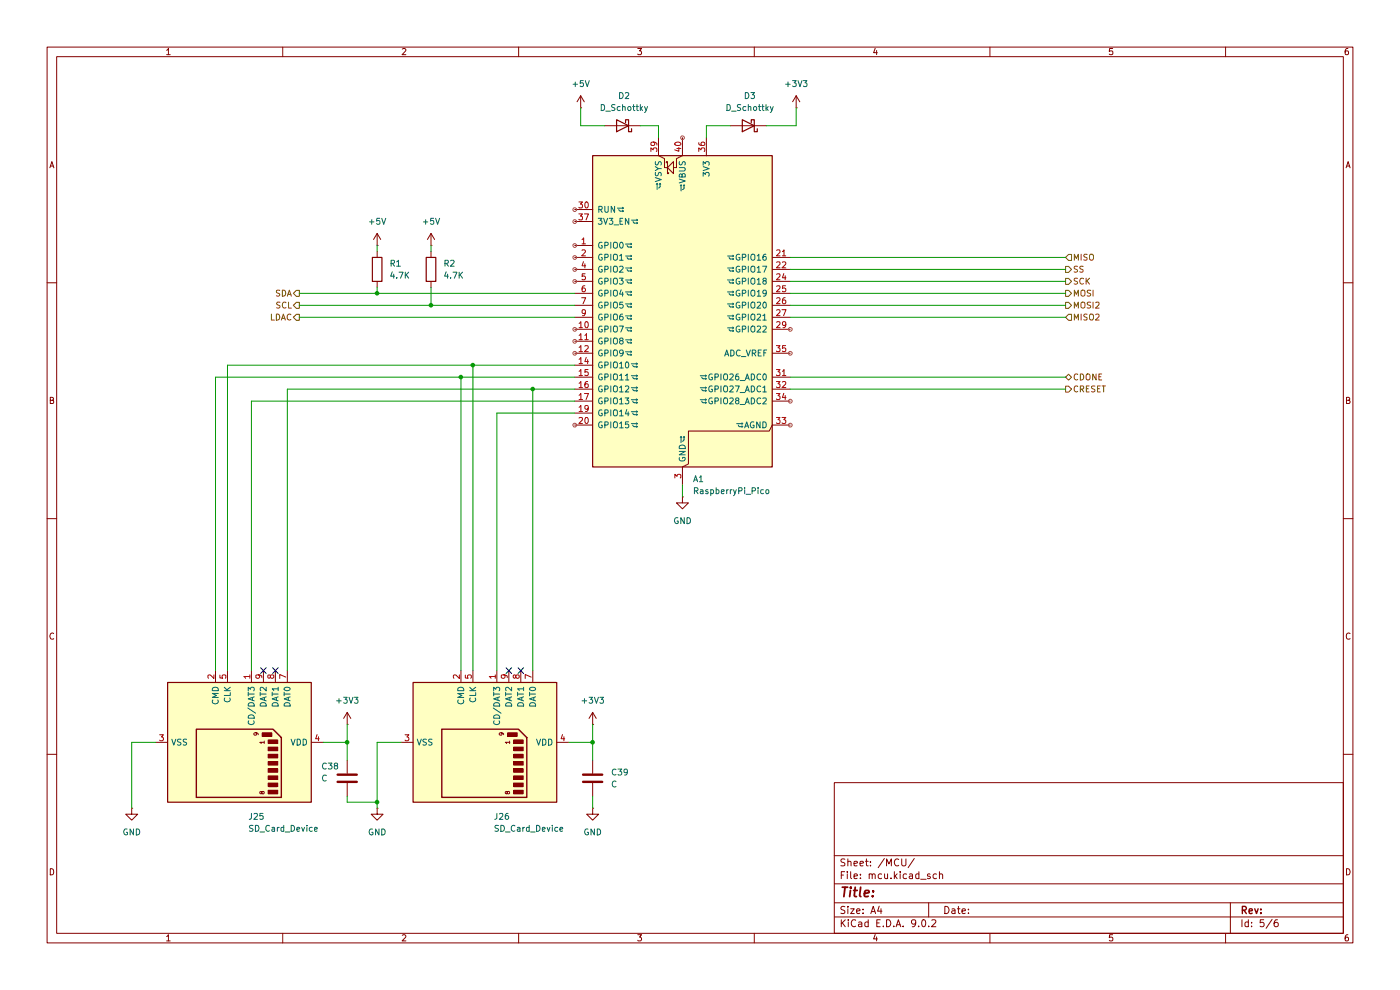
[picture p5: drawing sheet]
(kicad_sch
 (version 20250114)
 (generator "eeschema")
 (generator_version "9.0")
 (paper "A4")
 (lib_symbols
  (symbol "Connector:SD_Card_Device" (exclude_from_sim no) (in_bom yes) (on_board yes)
   (property "Reference" "J" (at -11.938 17.018 0) (effects (font (size 1.27 1.27))))
   (property "Value" "SD_Card_Device" (at 9.144 -17.272 0) (effects (font (size 1.27 1.27))))
   (property "Footprint" "" (at 0 0 0) (effects (font (size 1.27 1.27)) (hide yes)))
   (property "Datasheet" "http://www.convict.lu/pdf/ProdManualSDCardv1.9.pdf" (at 0 0 0) (effects (font (size 1.27 1.27)) (hide yes)))
   (property "Description" "SD card device/card" (at 0 0 0) (effects (font (size 1.27 1.27)) (hide yes)))
   (symbol "SD_Card_Device_0_1"
    (rectangle (start -2.032 6.858) (end -1.27 4.826) (stroke (width 0) (type default)) (fill (type outline)))
    (rectangle (start -0.508 8.128) (end 0.254 6.096) (stroke (width 0) (type default)) (fill (type outline)))
    (rectangle (start 1.016 8.128) (end 1.778 6.096) (stroke (width 0) (type default)) (fill (type outline)))
    (rectangle (start 2.54 8.128) (end 3.302 6.096) (stroke (width 0) (type default)) (fill (type outline)))
    (rectangle (start 4.064 8.128) (end 4.826 6.096) (stroke (width 0) (type default)) (fill (type outline)))
    (rectangle (start 5.588 8.128) (end 6.35 6.096) (stroke (width 0) (type default)) (fill (type outline)))
    (rectangle (start 7.112 8.128) (end 7.874 6.096) (stroke (width 0) (type default)) (fill (type outline)))
    (rectangle (start 8.636 8.128) (end 9.398 6.096) (stroke (width 0) (type default)) (fill (type outline)))
    (rectangle (start 10.16 8.128) (end 10.922 6.096) (stroke (width 0) (type default)) (fill (type outline))))
   (symbol "SD_Card_Device_1_1"
    (rectangle (start -12.7 15.24) (end 12.7 -15.24) (stroke (width 0.254) (type default)) (fill (type background)))
    (polyline (pts (xy -1.016 8.89) (xy 11.684 8.89) (xy 11.684 -9.144) (xy -2.794 -9.144) (xy -2.794 7.112) (xy -1.016 8.89)) (stroke (width 0.3) (type default)) (fill (type none)))
    (text "9" (at -1.778 3.556 0) (effects (font (size 0.9 0.9))))
    (text "1" (at 0 4.826 0) (effects (font (size 0.9 0.9))))
    (text "8" (at 10.668 4.826 0) (effects (font (size 0.9 0.9))))
    (pin bidirectional line (at -15.24 10.16 0) (length 2.54) (name "DAT0" (effects (font (size 1.27 1.27)))) (number "7" (effects (font (size 1.27 1.27)))))
    (pin bidirectional line (at -15.24 7.62 0) (length 2.54) (name "DAT1" (effects (font (size 1.27 1.27)))) (number "8" (effects (font (size 1.27 1.27)))))
    (pin bidirectional line (at -15.24 5.08 0) (length 2.54) (name "DAT2" (effects (font (size 1.27 1.27)))) (number "9" (effects (font (size 1.27 1.27)))))
    (pin bidirectional line (at -15.24 2.54 0) (length 2.54) (name "CD/DAT3" (effects (font (size 1.27 1.27)))) (number "1" (effects (font (size 1.27 1.27)))))
    (pin input line (at -15.24 -2.54 0) (length 2.54) (name "CLK" (effects (font (size 1.27 1.27)))) (number "5" (effects (font (size 1.27 1.27)))))
    (pin bidirectional line (at -15.24 -5.08 0) (length 2.54) (name "CMD" (effects (font (size 1.27 1.27)))) (number "2" (effects (font (size 1.27 1.27)))))
    (pin power_in line (at 0 17.78 270) (length 2.54) (name "VDD" (effects (font (size 1.27 1.27)))) (number "4" (effects (font (size 1.27 1.27)))))
    (pin power_in line (at 0 -17.78 90) (length 2.54) (name "VSS" (effects (font (size 1.27 1.27)))) (number "3" (effects (font (size 1.27 1.27)))))
    (pin passive line (at 0 -17.78 90) (length 2.54) (hide yes) (name "VSS" (effects (font (size 1.27 1.27)))) (number "6" (effects (font (size 1.27 1.27))))))
   (embedded_fonts no))
  (symbol "Device:C"
   (pin_numbers (hide yes))
   (pin_names
    (offset 0.254)) (exclude_from_sim no) (in_bom yes) (on_board yes)
   (property "Reference" "C" (at 0.635 2.54 0) (effects (font (size 1.27 1.27)) (justify left)))
   (property "Value" "C" (at 0.635 -2.54 0) (effects (font (size 1.27 1.27)) (justify left)))
   (property "Footprint" "" (at 0.9652 -3.81 0) (effects (font (size 1.27 1.27)) (hide yes)))
   (property "Datasheet" "~" (at 0 0 0) (effects (font (size 1.27 1.27)) (hide yes)))
   (property "Description" "Unpolarized capacitor" (at 0 0 0) (effects (font (size 1.27 1.27)) (hide yes)))
   (symbol "C_0_1"
    (polyline (pts (xy -2.032 0.762) (xy 2.032 0.762)) (stroke (width 0.508) (type default)) (fill (type none)))
    (polyline (pts (xy -2.032 -0.762) (xy 2.032 -0.762)) (stroke (width 0.508) (type default)) (fill (type none))))
   (symbol "C_1_1"
    (pin passive line (at 0 3.81 270) (length 2.794) (name "~" (effects (font (size 1.27 1.27)))) (number "1" (effects (font (size 1.27 1.27)))))
    (pin passive line (at 0 -3.81 90) (length 2.794) (name "~" (effects (font (size 1.27 1.27)))) (number "2" (effects (font (size 1.27 1.27))))))
   (embedded_fonts no))
  (symbol "Device:D_Schottky"
   (pin_numbers (hide yes))
   (pin_names
    (offset 1.016) (hide yes)) (exclude_from_sim no) (in_bom yes) (on_board yes)
   (property "Reference" "D" (at 0 2.54 0) (effects (font (size 1.27 1.27))))
   (property "Value" "D_Schottky" (at 0 -2.54 0) (effects (font (size 1.27 1.27))))
   (property "Footprint" "" (at 0 0 0) (effects (font (size 1.27 1.27)) (hide yes)))
   (property "Datasheet" "~" (at 0 0 0) (effects (font (size 1.27 1.27)) (hide yes)))
   (property "Description" "Schottky diode" (at 0 0 0) (effects (font (size 1.27 1.27)) (hide yes)))
   (symbol "D_Schottky_0_1"
    (polyline (pts (xy -1.905 0.635) (xy -1.905 1.27) (xy -1.27 1.27) (xy -1.27 -1.27) (xy -0.635 -1.27) (xy -0.635 -0.635)) (stroke (width 0.254) (type default)) (fill (type none)))
    (polyline (pts (xy 1.27 1.27) (xy 1.27 -1.27) (xy -1.27 0) (xy 1.27 1.27)) (stroke (width 0.254) (type default)) (fill (type none)))
    (polyline (pts (xy 1.27 0) (xy -1.27 0)) (stroke (width 0) (type default)) (fill (type none))))
   (symbol "D_Schottky_1_1"
    (pin passive line (at -3.81 0 0) (length 2.54) (name "K" (effects (font (size 1.27 1.27)))) (number "1" (effects (font (size 1.27 1.27)))))
    (pin passive line (at 3.81 0 180) (length 2.54) (name "A" (effects (font (size 1.27 1.27)))) (number "2" (effects (font (size 1.27 1.27))))))
   (embedded_fonts no))
  (symbol "Device:R"
   (pin_numbers (hide yes))
   (pin_names
    (offset 0)) (exclude_from_sim no) (in_bom yes) (on_board yes)
   (property "Reference" "R" (at 2.032 0 90) (effects (font (size 1.27 1.27))))
   (property "Value" "R" (at 0 0 90) (effects (font (size 1.27 1.27))))
   (property "Footprint" "" (at -1.778 0 90) (effects (font (size 1.27 1.27)) (hide yes)))
   (property "Datasheet" "~" (at 0 0 0) (effects (font (size 1.27 1.27)) (hide yes)))
   (property "Description" "Resistor" (at 0 0 0) (effects (font (size 1.27 1.27)) (hide yes)))
   (symbol "R_0_1"
    (rectangle (start -1.016 -2.54) (end 1.016 2.54) (stroke (width 0.254) (type default)) (fill (type none))))
   (symbol "R_1_1"
    (pin passive line (at 0 3.81 270) (length 1.27) (name "~" (effects (font (size 1.27 1.27)))) (number "1" (effects (font (size 1.27 1.27)))))
    (pin passive line (at 0 -3.81 90) (length 1.27) (name "~" (effects (font (size 1.27 1.27)))) (number "2" (effects (font (size 1.27 1.27))))))
   (embedded_fonts no))
  (symbol "MCU_Module:RaspberryPi_Pico"
   (pin_names
    (offset 0.762)) (exclude_from_sim no) (in_bom yes) (on_board yes)
   (property "Reference" "A" (at -19.05 35.56 0) (effects (font (size 1.27 1.27)) (justify left)))
   (property "Value" "RaspberryPi_Pico" (at 7.62 35.56 0) (effects (font (size 1.27 1.27)) (justify left)))
   (property "Footprint" "Module:RaspberryPi_Pico_Common_Unspecified" (at 0 -46.99 0) (effects (font (size 1.27 1.27)) (hide yes)))
   (property "Datasheet" "https://datasheets.raspberrypi.com/pico/pico-datasheet.pdf" (at 0 -49.53 0) (effects (font (size 1.27 1.27)) (hide yes)))
   (property "Description" "Versatile and inexpensive microcontroller module powered by RP2040 dual-core Arm Cortex-M0+ processor up to 133 MHz, 264kB SRAM, 2MB QSPI flash; also supports Raspberry Pi Pico 2" (at 0 -52.07 0) (effects (font (size 1.27 1.27)) (hide yes)))
   (symbol "RaspberryPi_Pico_0_1"
    (rectangle (start -19.05 34.29) (end 19.05 -31.75) (stroke (width 0.254) (type default)) (fill (type background)))
    (polyline (pts (xy -5.08 34.29) (xy -3.81 33.655) (xy -3.81 31.75) (xy -3.175 31.75)) (stroke (width 0) (type default)) (fill (type none)))
    (polyline (pts (xy -3.429 32.766) (xy -3.429 33.02) (xy -3.175 33.02) (xy -3.175 30.48) (xy -2.921 30.48) (xy -2.921 30.734)) (stroke (width 0) (type default)) (fill (type none)))
    (polyline (pts (xy -3.175 31.75) (xy -1.905 33.02) (xy -1.905 30.48) (xy -3.175 31.75)) (stroke (width 0) (type default)) (fill (type none)))
    (polyline (pts (xy 0 34.29) (xy -1.27 33.655) (xy -1.27 31.75) (xy -1.905 31.75)) (stroke (width 0) (type default)) (fill (type none)))
    (polyline (pts (xy 0 -31.75) (xy 1.27 -31.115) (xy 1.27 -24.13) (xy 18.415 -24.13) (xy 19.05 -22.86)) (stroke (width 0) (type default)) (fill (type none))))
   (symbol "RaspberryPi_Pico_1_1"
    (pin passive line (at -22.86 22.86 0) (length 3.81) (name "RUN" (effects (font (size 1.27 1.27)))) (number "30" (effects (font (size 1.27 1.27))))
    (alternate "~{RESET}" passive line))
    (pin passive line (at -22.86 20.32 0) (length 3.81) (name "3V3_EN" (effects (font (size 1.27 1.27)))) (number "37" (effects (font (size 1.27 1.27))))
    (alternate "~{3V3_DISABLE}" passive line))
    (pin bidirectional line (at -22.86 15.24 0) (length 3.81) (name "GPIO0" (effects (font (size 1.27 1.27)))) (number "1" (effects (font (size 1.27 1.27))))
    (alternate "I2C0_SDA" bidirectional line)
    (alternate "PWM0_A" output line)
    (alternate "SPI0_RX" input line)
    (alternate "UART0_TX" output line)
    (alternate "USB_OVCUR_DET" input line))
    (pin bidirectional line (at -22.86 12.7 0) (length 3.81) (name "GPIO1" (effects (font (size 1.27 1.27)))) (number "2" (effects (font (size 1.27 1.27))))
    (alternate "I2C0_SCL" bidirectional clock)
    (alternate "PWM0_B" bidirectional line)
    (alternate "UART0_RX" input line)
    (alternate "USB_VBUS_DET" passive line)
    (alternate "~{SPI0_CSn}" bidirectional line))
    (pin bidirectional line (at -22.86 10.16 0) (length 3.81) (name "GPIO2" (effects (font (size 1.27 1.27)))) (number "4" (effects (font (size 1.27 1.27))))
    (alternate "I2C1_SDA" bidirectional line)
    (alternate "PWM1_A" output line)
    (alternate "SPI0_SCK" bidirectional clock)
    (alternate "UART0_CTS" input line)
    (alternate "USB_VBUS_EN" output line))
    (pin bidirectional line (at -22.86 7.62 0) (length 3.81) (name "GPIO3" (effects (font (size 1.27 1.27)))) (number "5" (effects (font (size 1.27 1.27))))
    (alternate "I2C1_SCL" bidirectional clock)
    (alternate "PWM1_B" bidirectional line)
    (alternate "SPI0_TX" output line)
    (alternate "UART0_RTS" output line)
    (alternate "USB_OVCUR_DET" input line))
    (pin bidirectional line (at -22.86 5.08 0) (length 3.81) (name "GPIO4" (effects (font (size 1.27 1.27)))) (number "6" (effects (font (size 1.27 1.27))))
    (alternate "I2C0_SDA" bidirectional line)
    (alternate "PWM2_A" output line)
    (alternate "SPI0_RX" input line)
    (alternate "UART1_TX" output line)
    (alternate "USB_VBUS_DET" input line))
    (pin bidirectional line (at -22.86 2.54 0) (length 3.81) (name "GPIO5" (effects (font (size 1.27 1.27)))) (number "7" (effects (font (size 1.27 1.27))))
    (alternate "I2C0_SCL" bidirectional clock)
    (alternate "PWM2_B" bidirectional line)
    (alternate "UART1_RX" input line)
    (alternate "USB_VBUS_EN" output line)
    (alternate "~{SPI0_CSn}" bidirectional line))
    (pin bidirectional line (at -22.86 0 0) (length 3.81) (name "GPIO6" (effects (font (size 1.27 1.27)))) (number "9" (effects (font (size 1.27 1.27))))
    (alternate "I2C1_SDA" bidirectional line)
    (alternate "PWM3_A" output line)
    (alternate "SPI0_SCK" bidirectional clock)
    (alternate "UART1_CTS" input line)
    (alternate "USB_OVCUR_DET" input line))
    (pin bidirectional line (at -22.86 -2.54 0) (length 3.81) (name "GPIO7" (effects (font (size 1.27 1.27)))) (number "10" (effects (font (size 1.27 1.27))))
    (alternate "I2C1_SCL" bidirectional clock)
    (alternate "PWM3_B" bidirectional line)
    (alternate "SPI0_TX" output line)
    (alternate "UART1_RTS" output line)
    (alternate "USB_VBUS_DET" input line))
    (pin bidirectional line (at -22.86 -5.08 0) (length 3.81) (name "GPIO8" (effects (font (size 1.27 1.27)))) (number "11" (effects (font (size 1.27 1.27))))
    (alternate "I2C0_SDA" bidirectional line)
    (alternate "PWM4_A" output line)
    (alternate "SPI1_RX" input line)
    (alternate "UART1_TX" output line)
    (alternate "USB_VBUS_EN" output line))
    (pin bidirectional line (at -22.86 -7.62 0) (length 3.81) (name "GPIO9" (effects (font (size 1.27 1.27)))) (number "12" (effects (font (size 1.27 1.27))))
    (alternate "I2C0_SCL" bidirectional clock)
    (alternate "PWM4_B" bidirectional line)
    (alternate "UART1_RX" input line)
    (alternate "USB_OVCUR_DET" input line)
    (alternate "~{SPI1_CSn}" bidirectional line))
    (pin bidirectional line (at -22.86 -10.16 0) (length 3.81) (name "GPIO10" (effects (font (size 1.27 1.27)))) (number "14" (effects (font (size 1.27 1.27))))
    (alternate "I2C1_SDA" bidirectional line)
    (alternate "PWM5_A" output line)
    (alternate "SPI1_SCK" bidirectional clock)
    (alternate "UART1_CTS" input line)
    (alternate "USB_VBUS_DET" input line))
    (pin bidirectional line (at -22.86 -12.7 0) (length 3.81) (name "GPIO11" (effects (font (size 1.27 1.27)))) (number "15" (effects (font (size 1.27 1.27))))
    (alternate "I2C1_SCL" bidirectional clock)
    (alternate "PWM5_B" bidirectional line)
    (alternate "SPI1_TX" output line)
    (alternate "UART1_RTS" output line)
    (alternate "USB_VBUS_EN" output line))
    (pin bidirectional line (at -22.86 -15.24 0) (length 3.81) (name "GPIO12" (effects (font (size 1.27 1.27)))) (number "16" (effects (font (size 1.27 1.27))))
    (alternate "I2C0_SDA" bidirectional line)
    (alternate "PWM6_A" output line)
    (alternate "SPI1_RX" input line)
    (alternate "UART0_TX" output line)
    (alternate "USB_OVCUR_DET" input line))
    (pin bidirectional line (at -22.86 -17.78 0) (length 3.81) (name "GPIO13" (effects (font (size 1.27 1.27)))) (number "17" (effects (font (size 1.27 1.27))))
    (alternate "I2C0_SCL" bidirectional clock)
    (alternate "PWM6_B" bidirectional line)
    (alternate "UART0_RX" input line)
    (alternate "USB_VBUS_DET" input line)
    (alternate "~{SPI1_CSn}" bidirectional line))
    (pin bidirectional line (at -22.86 -20.32 0) (length 3.81) (name "GPIO14" (effects (font (size 1.27 1.27)))) (number "19" (effects (font (size 1.27 1.27))))
    (alternate "I2C1_SDA" bidirectional line)
    (alternate "PWM7_A" output line)
    (alternate "SPI1_SCK" bidirectional clock)
    (alternate "UART0_CTS" input line)
    (alternate "USB_VBUS_EN" output line))
    (pin bidirectional line (at -22.86 -22.86 0) (length 3.81) (name "GPIO15" (effects (font (size 1.27 1.27)))) (number "20" (effects (font (size 1.27 1.27))))
    (alternate "I2C1_SCL" bidirectional clock)
    (alternate "PWM7_B" bidirectional line)
    (alternate "SPI1_TX" output line)
    (alternate "UART0_RTS" output line)
    (alternate "USB_OVCUR_DET" input line))
    (pin power_in line (at -5.08 38.1 270) (length 3.81) (name "VSYS" (effects (font (size 1.27 1.27)))) (number "39" (effects (font (size 1.27 1.27))))
    (alternate "VSYS_OUT" power_out line))
    (pin power_out line (at 0 38.1 270) (length 3.81) (name "VBUS" (effects (font (size 1.27 1.27)))) (number "40" (effects (font (size 1.27 1.27))))
    (alternate "VBUS_IN" power_in line))
    (pin passive line (at 0 -35.56 90) (length 3.81) (hide yes) (name "GND" (effects (font (size 1.27 1.27)))) (number "13" (effects (font (size 1.27 1.27)))))
    (pin passive line (at 0 -35.56 90) (length 3.81) (hide yes) (name "GND" (effects (font (size 1.27 1.27)))) (number "18" (effects (font (size 1.27 1.27)))))
    (pin passive line (at 0 -35.56 90) (length 3.81) (hide yes) (name "GND" (effects (font (size 1.27 1.27)))) (number "23" (effects (font (size 1.27 1.27)))))
    (pin passive line (at 0 -35.56 90) (length 3.81) (hide yes) (name "GND" (effects (font (size 1.27 1.27)))) (number "28" (effects (font (size 1.27 1.27)))))
    (pin power_out line (at 0 -35.56 90) (length 3.81) (name "GND" (effects (font (size 1.27 1.27)))) (number "3" (effects (font (size 1.27 1.27))))
    (alternate "GND_IN" power_in line))
    (pin passive line (at 0 -35.56 90) (length 3.81) (hide yes) (name "GND" (effects (font (size 1.27 1.27)))) (number "38" (effects (font (size 1.27 1.27)))))
    (pin passive line (at 0 -35.56 90) (length 3.81) (hide yes) (name "GND" (effects (font (size 1.27 1.27)))) (number "8" (effects (font (size 1.27 1.27)))))
    (pin power_out line (at 5.08 38.1 270) (length 3.81) (name "3V3" (effects (font (size 1.27 1.27)))) (number "36" (effects (font (size 1.27 1.27)))))
    (pin bidirectional line (at 22.86 12.7 180) (length 3.81) (name "GPIO16" (effects (font (size 1.27 1.27)))) (number "21" (effects (font (size 1.27 1.27))))
    (alternate "I2C0_SDA" bidirectional line)
    (alternate "PWM0_A" output line)
    (alternate "SPI0_RX" input line)
    (alternate "UART0_TX" output line)
    (alternate "USB_VBUS_DET" input line))
    (pin bidirectional line (at 22.86 10.16 180) (length 3.81) (name "GPIO17" (effects (font (size 1.27 1.27)))) (number "22" (effects (font (size 1.27 1.27))))
    (alternate "I2C0_SCL" bidirectional clock)
    (alternate "PWM0_B" bidirectional line)
    (alternate "UART0_RX" input line)
    (alternate "USB_VBUS_EN" output line)
    (alternate "~{SPI0_CSn}" bidirectional line))
    (pin bidirectional line (at 22.86 7.62 180) (length 3.81) (name "GPIO18" (effects (font (size 1.27 1.27)))) (number "24" (effects (font (size 1.27 1.27))))
    (alternate "I2C1_SDA" bidirectional line)
    (alternate "PWM1_A" output line)
    (alternate "SPI0_SCK" bidirectional clock)
    (alternate "UART0_CTS" input line)
    (alternate "USB_OVCUR_DET" input line))
    (pin bidirectional line (at 22.86 5.08 180) (length 3.81) (name "GPIO19" (effects (font (size 1.27 1.27)))) (number "25" (effects (font (size 1.27 1.27))))
    (alternate "I2C1_SCL" bidirectional clock)
    (alternate "PWM1_B" bidirectional line)
    (alternate "SPI0_TX" output line)
    (alternate "UART0_RTS" output line)
    (alternate "USB_VBUS_DET" input line))
    (pin bidirectional line (at 22.86 2.54 180) (length 3.81) (name "GPIO20" (effects (font (size 1.27 1.27)))) (number "26" (effects (font (size 1.27 1.27))))
    (alternate "CLOCK_GPIN0" input clock)
    (alternate "I2C0_SDA" bidirectional line)
    (alternate "PWM2_A" output line)
    (alternate "SPI0_RX" input line)
    (alternate "UART1_TX" output line)
    (alternate "USB_VBUS_EN" output line))
    (pin bidirectional line (at 22.86 0 180) (length 3.81) (name "GPIO21" (effects (font (size 1.27 1.27)))) (number "27" (effects (font (size 1.27 1.27))))
    (alternate "CLOCK_GPOUT0" output clock)
    (alternate "I2C0_SCL" bidirectional clock)
    (alternate "PWM2_B" bidirectional line)
    (alternate "UART1_RX" input line)
    (alternate "USB_OVCUR_DET" input line)
    (alternate "~{SPI0_CSn}" bidirectional line))
    (pin bidirectional line (at 22.86 -2.54 180) (length 3.81) (name "GPIO22" (effects (font (size 1.27 1.27)))) (number "29" (effects (font (size 1.27 1.27))))
    (alternate "CLOCK_GPIN1" input clock)
    (alternate "I2C1_SDA" bidirectional line)
    (alternate "PWM3_A" output line)
    (alternate "SPI0_SCK" bidirectional clock)
    (alternate "UART1_CTS" input line)
    (alternate "USB_VBUS_DET" input line))
    (pin power_in line (at 22.86 -7.62 180) (length 3.81) (name "ADC_VREF" (effects (font (size 1.27 1.27)))) (number "35" (effects (font (size 1.27 1.27)))))
    (pin bidirectional line (at 22.86 -12.7 180) (length 3.81) (name "GPIO26_ADC0" (effects (font (size 1.27 1.27)))) (number "31" (effects (font (size 1.27 1.27))))
    (alternate "ADC0" input line)
    (alternate "GPIO26" bidirectional line)
    (alternate "I2C1_SDA" bidirectional line)
    (alternate "PWM5_A" output line)
    (alternate "SPI1_SCK" bidirectional clock)
    (alternate "UART1_CTS" input line)
    (alternate "USB_VBUS_EN" output line))
    (pin bidirectional line (at 22.86 -15.24 180) (length 3.81) (name "GPIO27_ADC1" (effects (font (size 1.27 1.27)))) (number "32" (effects (font (size 1.27 1.27))))
    (alternate "ADC1" input line)
    (alternate "GPIO27" bidirectional line)
    (alternate "I2C1_SCL" bidirectional clock)
    (alternate "PWM5_B" bidirectional line)
    (alternate "SPI1_TX" output line)
    (alternate "UART1_RTS" output line)
    (alternate "USB_OVCUR_DET" input line))
    (pin bidirectional line (at 22.86 -17.78 180) (length 3.81) (name "GPIO28_ADC2" (effects (font (size 1.27 1.27)))) (number "34" (effects (font (size 1.27 1.27))))
    (alternate "ADC2" input line)
    (alternate "GPIO28" bidirectional line)
    (alternate "I2C0_SDA" bidirectional line)
    (alternate "PWM6_A" output line)
    (alternate "SPI1_RX" input line)
    (alternate "UART0_TX" output line)
    (alternate "USB_VBUS_DET" input line))
    (pin power_out line (at 22.86 -22.86 180) (length 3.81) (name "AGND" (effects (font (size 1.27 1.27)))) (number "33" (effects (font (size 1.27 1.27))))
    (alternate "GND" passive line)))
   (embedded_fonts no))
  (symbol "power:+3V3"
   (power)
   (pin_numbers (hide yes))
   (pin_names
    (offset 0) (hide yes)) (exclude_from_sim no) (in_bom yes) (on_board yes)
   (property "Reference" "#PWR" (at 0 -3.81 0) (effects (font (size 1.27 1.27)) (hide yes)))
   (property "Value" "+3V3" (at 0 3.556 0) (effects (font (size 1.27 1.27))))
   (property "Footprint" "" (at 0 0 0) (effects (font (size 1.27 1.27)) (hide yes)))
   (property "Datasheet" "" (at 0 0 0) (effects (font (size 1.27 1.27)) (hide yes)))
   (property "Description" "Power symbol creates a global label with name \"+3V3\"" (at 0 0 0) (effects (font (size 1.27 1.27)) (hide yes)))
   (symbol "+3V3_0_1"
    (polyline (pts (xy -0.762 1.27) (xy 0 2.54)) (stroke (width 0) (type default)) (fill (type none)))
    (polyline (pts (xy 0 2.54) (xy 0.762 1.27)) (stroke (width 0) (type default)) (fill (type none)))
    (polyline (pts (xy 0 0) (xy 0 2.54)) (stroke (width 0) (type default)) (fill (type none))))
   (symbol "+3V3_1_1"
    (pin power_in line (at 0 0 90) (length 0) (name "~" (effects (font (size 1.27 1.27)))) (number "1" (effects (font (size 1.27 1.27))))))
   (embedded_fonts no))
  (symbol "power:+5V"
   (power)
   (pin_numbers (hide yes))
   (pin_names
    (offset 0) (hide yes)) (exclude_from_sim no) (in_bom yes) (on_board yes)
   (property "Reference" "#PWR" (at 0 -3.81 0) (effects (font (size 1.27 1.27)) (hide yes)))
   (property "Value" "+5V" (at 0 3.556 0) (effects (font (size 1.27 1.27))))
   (property "Footprint" "" (at 0 0 0) (effects (font (size 1.27 1.27)) (hide yes)))
   (property "Datasheet" "" (at 0 0 0) (effects (font (size 1.27 1.27)) (hide yes)))
   (property "Description" "Power symbol creates a global label with name \"+5V\"" (at 0 0 0) (effects (font (size 1.27 1.27)) (hide yes)))
   (symbol "+5V_0_1"
    (polyline (pts (xy -0.762 1.27) (xy 0 2.54)) (stroke (width 0) (type default)) (fill (type none)))
    (polyline (pts (xy 0 2.54) (xy 0.762 1.27)) (stroke (width 0) (type default)) (fill (type none)))
    (polyline (pts (xy 0 0) (xy 0 2.54)) (stroke (width 0) (type default)) (fill (type none))))
   (symbol "+5V_1_1"
    (pin power_in line (at 0 0 90) (length 0) (name "~" (effects (font (size 1.27 1.27)))) (number "1" (effects (font (size 1.27 1.27))))))
   (embedded_fonts no))
  (symbol "power:GND"
   (power)
   (pin_numbers (hide yes))
   (pin_names
    (offset 0) (hide yes)) (exclude_from_sim no) (in_bom yes) (on_board yes)
   (property "Reference" "#PWR" (at 0 -6.35 0) (effects (font (size 1.27 1.27)) (hide yes)))
   (property "Value" "GND" (at 0 -3.81 0) (effects (font (size 1.27 1.27))))
   (property "Footprint" "" (at 0 0 0) (effects (font (size 1.27 1.27)) (hide yes)))
   (property "Datasheet" "" (at 0 0 0) (effects (font (size 1.27 1.27)) (hide yes)))
   (property "Description" "Power symbol creates a global label with name \"GND\" , ground" (at 0 0 0) (effects (font (size 1.27 1.27)) (hide yes)))
   (symbol "GND_0_1"
    (polyline (pts (xy 0 0) (xy 0 -1.27) (xy 1.27 -1.27) (xy 0 -2.54) (xy -1.27 -1.27) (xy 0 -1.27)) (stroke (width 0) (type default)) (fill (type none))))
   (symbol "GND_1_1"
    (pin power_in line (at 0 0 270) (length 0) (name "~" (effects (font (size 1.27 1.27)))) (number "1" (effects (font (size 1.27 1.27))))))
   (embedded_fonts no)))
 (junction
  (at 113.03 82.55)
  (diameter 0)
  (color 0 0 0 0))
 (junction
  (at 80.01 62.23)
  (diameter 0)
  (color 0 0 0 0))
 (junction
  (at 125.73 157.48)
  (diameter 0)
  (color 0 0 0 0))
 (junction
  (at 80.01 170.18)
  (diameter 0)
  (color 0 0 0 0))
 (junction
  (at 100.33 77.47)
  (diameter 0)
  (color 0 0 0 0))
 (junction
  (at 97.79 80.01)
  (diameter 0)
  (color 0 0 0 0))
 (junction
  (at 91.44 64.77)
  (diameter 0)
  (color 0 0 0 0))
 (junction
  (at 73.66 157.48)
  (diameter 0)
  (color 0 0 0 0))
 (no_connect
  (at 110.49 142.24))
 (no_connect
  (at 55.88 142.24))
 (no_connect
  (at 107.95 142.24))
 (no_connect
  (at 58.42 142.24))
 (wire
  (pts (xy 97.79 142.24) (xy 97.79 80.01))
  (stroke (width 0) (type default)))
 (wire
  (pts (xy 167.64 80.01) (xy 226.06 80.01))
  (stroke (width 0) (type default)))
 (wire
  (pts (xy 125.73 153.67) (xy 125.73 157.48))
  (stroke (width 0) (type default)))
 (wire
  (pts (xy 123.19 22.86) (xy 123.19 26.67))
  (stroke (width 0) (type default)))
 (wire
  (pts (xy 135.89 26.67) (xy 139.7 26.67))
  (stroke (width 0) (type default)))
 (wire
  (pts (xy 80.01 60.96) (xy 80.01 62.23))
  (stroke (width 0) (type default)))
 (wire
  (pts (xy 91.44 52.07) (xy 91.44 53.34))
  (stroke (width 0) (type default)))
 (wire
  (pts (xy 80.01 157.48) (xy 85.09 157.48))
  (stroke (width 0) (type default)))
 (wire
  (pts (xy 73.66 170.18) (xy 73.66 168.91))
  (stroke (width 0) (type default)))
 (wire
  (pts (xy 27.94 171.45) (xy 27.94 157.48))
  (stroke (width 0) (type default)))
 (wire
  (pts (xy 80.01 171.45) (xy 80.01 170.18))
  (stroke (width 0) (type default)))
 (wire
  (pts (xy 125.73 157.48) (xy 125.73 161.29))
  (stroke (width 0) (type default)))
 (wire
  (pts (xy 60.96 82.55) (xy 113.03 82.55))
  (stroke (width 0) (type default)))
 (wire
  (pts (xy 91.44 60.96) (xy 91.44 64.77))
  (stroke (width 0) (type default)))
 (wire
  (pts (xy 27.94 157.48) (xy 33.02 157.48))
  (stroke (width 0) (type default)))
 (wire
  (pts (xy 149.86 29.21) (xy 149.86 26.67))
  (stroke (width 0) (type default)))
 (wire
  (pts (xy 63.5 64.77) (xy 91.44 64.77))
  (stroke (width 0) (type default)))
 (wire
  (pts (xy 48.26 142.24) (xy 48.26 77.47))
  (stroke (width 0) (type default)))
 (wire
  (pts (xy 73.66 157.48) (xy 73.66 161.29))
  (stroke (width 0) (type default)))
 (wire
  (pts (xy 60.96 142.24) (xy 60.96 82.55))
  (stroke (width 0) (type default)))
 (wire
  (pts (xy 167.64 67.31) (xy 226.06 67.31))
  (stroke (width 0) (type default)))
 (wire
  (pts (xy 100.33 142.24) (xy 100.33 77.47))
  (stroke (width 0) (type default)))
 (wire
  (pts (xy 144.78 102.87) (xy 144.78 105.41))
  (stroke (width 0) (type default)))
 (wire
  (pts (xy 100.33 77.47) (xy 121.92 77.47))
  (stroke (width 0) (type default)))
 (wire
  (pts (xy 113.03 142.24) (xy 113.03 82.55))
  (stroke (width 0) (type default)))
 (wire
  (pts (xy 91.44 64.77) (xy 121.92 64.77))
  (stroke (width 0) (type default)))
 (wire
  (pts (xy 162.56 26.67) (xy 168.91 26.67))
  (stroke (width 0) (type default)))
 (wire
  (pts (xy 167.64 82.55) (xy 226.06 82.55))
  (stroke (width 0) (type default)))
 (wire
  (pts (xy 80.01 62.23) (xy 121.92 62.23))
  (stroke (width 0) (type default)))
 (wire
  (pts (xy 73.66 157.48) (xy 68.58 157.48))
  (stroke (width 0) (type default)))
 (wire
  (pts (xy 128.27 26.67) (xy 123.19 26.67))
  (stroke (width 0) (type default)))
 (wire
  (pts (xy 48.26 77.47) (xy 100.33 77.47))
  (stroke (width 0) (type default)))
 (wire
  (pts (xy 139.7 26.67) (xy 139.7 29.21))
  (stroke (width 0) (type default)))
 (wire
  (pts (xy 168.91 22.86) (xy 168.91 26.67))
  (stroke (width 0) (type default)))
 (wire
  (pts (xy 73.66 170.18) (xy 80.01 170.18))
  (stroke (width 0) (type default)))
 (wire
  (pts (xy 167.64 59.69) (xy 226.06 59.69))
  (stroke (width 0) (type default)))
 (wire
  (pts (xy 53.34 142.24) (xy 53.34 85.09))
  (stroke (width 0) (type default)))
 (wire
  (pts (xy 80.01 170.18) (xy 80.01 157.48))
  (stroke (width 0) (type default)))
 (wire
  (pts (xy 45.72 80.01) (xy 97.79 80.01))
  (stroke (width 0) (type default)))
 (wire
  (pts (xy 167.64 54.61) (xy 226.06 54.61))
  (stroke (width 0) (type default)))
 (wire
  (pts (xy 105.41 87.63) (xy 121.92 87.63))
  (stroke (width 0) (type default)))
 (wire
  (pts (xy 73.66 153.67) (xy 73.66 157.48))
  (stroke (width 0) (type default)))
 (wire
  (pts (xy 53.34 85.09) (xy 121.92 85.09))
  (stroke (width 0) (type default)))
 (wire
  (pts (xy 63.5 62.23) (xy 80.01 62.23))
  (stroke (width 0) (type default)))
 (wire
  (pts (xy 105.41 142.24) (xy 105.41 87.63))
  (stroke (width 0) (type default)))
 (wire
  (pts (xy 97.79 80.01) (xy 121.92 80.01))
  (stroke (width 0) (type default)))
 (wire
  (pts (xy 167.64 64.77) (xy 226.06 64.77))
  (stroke (width 0) (type default)))
 (wire
  (pts (xy 45.72 142.24) (xy 45.72 80.01))
  (stroke (width 0) (type default)))
 (wire
  (pts (xy 125.73 157.48) (xy 120.65 157.48))
  (stroke (width 0) (type default)))
 (wire
  (pts (xy 63.5 67.31) (xy 121.92 67.31))
  (stroke (width 0) (type default)))
 (wire
  (pts (xy 113.03 82.55) (xy 121.92 82.55))
  (stroke (width 0) (type default)))
 (wire
  (pts (xy 125.73 171.45) (xy 125.73 168.91))
  (stroke (width 0) (type default)))
 (wire
  (pts (xy 149.86 26.67) (xy 154.94 26.67))
  (stroke (width 0) (type default)))
 (wire
  (pts (xy 167.64 62.23) (xy 226.06 62.23))
  (stroke (width 0) (type default)))
 (wire
  (pts (xy 80.01 52.07) (xy 80.01 53.34))
  (stroke (width 0) (type default)))
 (wire
  (pts (xy 167.64 57.15) (xy 226.06 57.15))
  (stroke (width 0) (type default)))
 (hierarchical_label "LDAC"
  (shape output)
  (at 63.5 67.31 180)
  (effects (font (size 1.27 1.27)) (justify right)))
 (hierarchical_label "MOSI"
  (shape output)
  (at 226.06 62.23 0)
  (effects (font (size 1.27 1.27)) (justify left)))
 (hierarchical_label "SDA"
  (shape output)
  (at 63.5 62.23 180)
  (effects (font (size 1.27 1.27)) (justify right)))
 (hierarchical_label "CDONE"
  (shape bidirectional)
  (at 226.06 80.01 0)
  (effects (font (size 1.27 1.27)) (justify left)))
 (hierarchical_label "CRESET"
  (shape output)
  (at 226.06 82.55 0)
  (effects (font (size 1.27 1.27)) (justify left)))
 (hierarchical_label "MISO"
  (shape input)
  (at 226.06 54.61 0)
  (effects (font (size 1.27 1.27)) (justify left)))
 (hierarchical_label "SS"
  (shape output)
  (at 226.06 57.15 0)
  (effects (font (size 1.27 1.27)) (justify left)))
 (hierarchical_label "SCK"
  (shape output)
  (at 226.06 59.69 0)
  (effects (font (size 1.27 1.27)) (justify left)))
 (hierarchical_label "MISO2"
  (shape input)
  (at 226.06 67.31 0)
  (effects (font (size 1.27 1.27)) (justify left)))
 (hierarchical_label "SCL"
  (shape output)
  (at 63.5 64.77 180)
  (effects (font (size 1.27 1.27)) (justify right)))
 (hierarchical_label "MOSI2"
  (shape output)
  (at 226.06 64.77 0)
  (effects (font (size 1.27 1.27)) (justify left)))
 (symbol
  (lib_id "Connector:SD_Card_Device")
  (at 102.87 157.48 270)
  (unit 1)
  (exclude_from_sim no)
  (in_bom yes)
  (on_board yes)
  (dnp no)
  (property "Reference" "J26" (at 104.648 173.228 90) (effects (font (size 1.27 1.27)) (justify left)))
  (property "Value" "SD_Card_Device" (at 104.648 175.768 90) (effects (font (size 1.27 1.27)) (justify left)))
  (property "Footprint" "" (at 102.87 157.48 0) (effects (font (size 1.27 1.27)) (hide yes)))
  (property "Datasheet" "http://www.convict.lu/pdf/ProdManualSDCardv1.9.pdf" (at 102.87 157.48 0) (effects (font (size 1.27 1.27)) (hide yes)))
  (property "Description" "SD card device/card" (at 102.87 157.48 0) (effects (font (size 1.27 1.27)) (hide yes)))
  (pin "8")
  (pin "9")
  (pin "5")
  (pin "6")
  (pin "7")
  (pin "4")
  (pin "3")
  (pin "1")
  (pin "2"))
 (symbol
  (lib_id "power:+3V3")
  (at 73.66 153.67 0)
  (unit 1)
  (exclude_from_sim no)
  (in_bom yes)
  (on_board yes)
  (dnp no)
  (fields_autoplaced yes)
  (property "Reference" "#PWR067" (at 73.66 157.48 0) (effects (font (size 1.27 1.27)) (hide yes)))
  (property "Value" "+3V3" (at 73.66 148.59 0) (effects (font (size 1.27 1.27))))
  (property "Footprint" "" (at 73.66 153.67 0) (effects (font (size 1.27 1.27)) (hide yes)))
  (property "Datasheet" "" (at 73.66 153.67 0) (effects (font (size 1.27 1.27)) (hide yes)))
  (property "Description" "Power symbol creates a global label with name \"+3V3\"" (at 73.66 153.67 0) (effects (font (size 1.27 1.27)) (hide yes)))
  (pin "1"))
 (symbol
  (lib_id "power:+5V")
  (at 80.01 52.07 0)
  (unit 1)
  (exclude_from_sim no)
  (in_bom yes)
  (on_board yes)
  (dnp no)
  (fields_autoplaced yes)
  (property "Reference" "#PWR047" (at 80.01 55.88 0) (effects (font (size 1.27 1.27)) (hide yes)))
  (property "Value" "+5V" (at 80.01 46.99 0) (effects (font (size 1.27 1.27))))
  (property "Footprint" "" (at 80.01 52.07 0) (effects (font (size 1.27 1.27)) (hide yes)))
  (property "Datasheet" "" (at 80.01 52.07 0) (effects (font (size 1.27 1.27)) (hide yes)))
  (property "Description" "Power symbol creates a global label with name \"+5V\"" (at 80.01 52.07 0) (effects (font (size 1.27 1.27)) (hide yes)))
  (pin "1"))
 (symbol
  (lib_id "Device:C")
  (at 73.66 165.1 0)
  (unit 1)
  (exclude_from_sim no)
  (in_bom yes)
  (on_board yes)
  (dnp no)
  (property "Reference" "C38" (at 68.072 162.56 0) (effects (font (size 1.27 1.27)) (justify left)))
  (property "Value" "C" (at 68.072 165.1 0) (effects (font (size 1.27 1.27)) (justify left)))
  (property "Footprint" "" (at 74.6252 168.91 0) (effects (font (size 1.27 1.27)) (hide yes)))
  (property "Datasheet" "~" (at 73.66 165.1 0) (effects (font (size 1.27 1.27)) (hide yes)))
  (property "Description" "Unpolarized capacitor" (at 73.66 165.1 0) (effects (font (size 1.27 1.27)) (hide yes)))
  (pin "2")
  (pin "1"))
 (symbol
  (lib_id "power:GND")
  (at 144.78 105.41 0)
  (unit 1)
  (exclude_from_sim no)
  (in_bom yes)
  (on_board yes)
  (dnp no)
  (fields_autoplaced yes)
  (property "Reference" "#PWR049" (at 144.78 111.76 0) (effects (font (size 1.27 1.27)) (hide yes)))
  (property "Value" "GND" (at 144.78 110.49 0) (effects (font (size 1.27 1.27))))
  (property "Footprint" "" (at 144.78 105.41 0) (effects (font (size 1.27 1.27)) (hide yes)))
  (property "Datasheet" "" (at 144.78 105.41 0) (effects (font (size 1.27 1.27)) (hide yes)))
  (property "Description" "Power symbol creates a global label with name \"GND\" , ground" (at 144.78 105.41 0) (effects (font (size 1.27 1.27)) (hide yes)))
  (pin "1"))
 (symbol
  (lib_id "Device:R")
  (at 91.44 57.15 0)
  (unit 1)
  (exclude_from_sim no)
  (in_bom yes)
  (on_board yes)
  (dnp no)
  (fields_autoplaced yes)
  (property "Reference" "R2" (at 93.98 55.8799 0) (effects (font (size 1.27 1.27)) (justify left)))
  (property "Value" "4.7K" (at 93.98 58.4199 0) (effects (font (size 1.27 1.27)) (justify left)))
  (property "Footprint" "" (at 89.662 57.15 90) (effects (font (size 1.27 1.27)) (hide yes)))
  (property "Datasheet" "~" (at 91.44 57.15 0) (effects (font (size 1.27 1.27)) (hide yes)))
  (property "Description" "Resistor" (at 91.44 57.15 0) (effects (font (size 1.27 1.27)) (hide yes)))
  (pin "2")
  (pin "1"))
 (symbol
  (lib_id "power:GND")
  (at 80.01 171.45 0)
  (unit 1)
  (exclude_from_sim no)
  (in_bom yes)
  (on_board yes)
  (dnp no)
  (fields_autoplaced yes)
  (property "Reference" "#PWR069" (at 80.01 177.8 0) (effects (font (size 1.27 1.27)) (hide yes)))
  (property "Value" "GND" (at 80.01 176.53 0) (effects (font (size 1.27 1.27))))
  (property "Footprint" "" (at 80.01 171.45 0) (effects (font (size 1.27 1.27)) (hide yes)))
  (property "Datasheet" "" (at 80.01 171.45 0) (effects (font (size 1.27 1.27)) (hide yes)))
  (property "Description" "Power symbol creates a global label with name \"GND\" , ground" (at 80.01 171.45 0) (effects (font (size 1.27 1.27)) (hide yes)))
  (pin "1"))
 (symbol
  (lib_id "Device:R")
  (at 80.01 57.15 0)
  (unit 1)
  (exclude_from_sim no)
  (in_bom yes)
  (on_board yes)
  (dnp no)
  (fields_autoplaced yes)
  (property "Reference" "R1" (at 82.55 55.8799 0) (effects (font (size 1.27 1.27)) (justify left)))
  (property "Value" "4.7K" (at 82.55 58.4199 0) (effects (font (size 1.27 1.27)) (justify left)))
  (property "Footprint" "" (at 78.232 57.15 90) (effects (font (size 1.27 1.27)) (hide yes)))
  (property "Datasheet" "~" (at 80.01 57.15 0) (effects (font (size 1.27 1.27)) (hide yes)))
  (property "Description" "Resistor" (at 80.01 57.15 0) (effects (font (size 1.27 1.27)) (hide yes)))
  (pin "2")
  (pin "1"))
 (symbol
  (lib_id "power:+5V")
  (at 123.19 22.86 0)
  (unit 1)
  (exclude_from_sim no)
  (in_bom yes)
  (on_board yes)
  (dnp no)
  (fields_autoplaced yes)
  (property "Reference" "#PWR068" (at 123.19 26.67 0) (effects (font (size 1.27 1.27)) (hide yes)))
  (property "Value" "+5V" (at 123.19 17.78 0) (effects (font (size 1.27 1.27))))
  (property "Footprint" "" (at 123.19 22.86 0) (effects (font (size 1.27 1.27)) (hide yes)))
  (property "Datasheet" "" (at 123.19 22.86 0) (effects (font (size 1.27 1.27)) (hide yes)))
  (property "Description" "Power symbol creates a global label with name \"+5V\"" (at 123.19 22.86 0) (effects (font (size 1.27 1.27)) (hide yes)))
  (pin "1"))
 (symbol
  (lib_id "power:+3V3")
  (at 125.73 153.67 0)
  (unit 1)
  (exclude_from_sim no)
  (in_bom yes)
  (on_board yes)
  (dnp no)
  (fields_autoplaced yes)
  (property "Reference" "#PWR070" (at 125.73 157.48 0) (effects (font (size 1.27 1.27)) (hide yes)))
  (property "Value" "+3V3" (at 125.73 148.59 0) (effects (font (size 1.27 1.27))))
  (property "Footprint" "" (at 125.73 153.67 0) (effects (font (size 1.27 1.27)) (hide yes)))
  (property "Datasheet" "" (at 125.73 153.67 0) (effects (font (size 1.27 1.27)) (hide yes)))
  (property "Description" "Power symbol creates a global label with name \"+3V3\"" (at 125.73 153.67 0) (effects (font (size 1.27 1.27)) (hide yes)))
  (pin "1"))
 (symbol
  (lib_id "MCU_Module:RaspberryPi_Pico")
  (at 144.78 67.31 0)
  (unit 1)
  (exclude_from_sim no)
  (in_bom yes)
  (on_board yes)
  (dnp no)
  (fields_autoplaced yes)
  (property "Reference" "A1" (at 146.9233 101.6 0) (effects (font (size 1.27 1.27)) (justify left)))
  (property "Value" "RaspberryPi_Pico" (at 146.9233 104.14 0) (effects (font (size 1.27 1.27)) (justify left)))
  (property "Footprint" "Module:RaspberryPi_Pico_Common_Unspecified" (at 144.78 114.3 0) (effects (font (size 1.27 1.27)) (hide yes)))
  (property "Datasheet" "https://datasheets.raspberrypi.com/pico/pico-datasheet.pdf" (at 144.78 116.84 0) (effects (font (size 1.27 1.27)) (hide yes)))
  (property "Description" "Versatile and inexpensive microcontroller module powered by RP2040 dual-core Arm Cortex-M0+ processor up to 133 MHz, 264kB SRAM, 2MB QSPI flash; also supports Raspberry Pi Pico 2" (at 144.78 119.38 0) (effects (font (size 1.27 1.27)) (hide yes)))
  (pin "12")
  (pin "14")
  (pin "15")
  (pin "30")
  (pin "37")
  (pin "7")
  (pin "9")
  (pin "2")
  (pin "4")
  (pin "5")
  (pin "1")
  (pin "6")
  (pin "10")
  (pin "11")
  (pin "40")
  (pin "13")
  (pin "18")
  (pin "23")
  (pin "16")
  (pin "28")
  (pin "39")
  (pin "17")
  (pin "19")
  (pin "20")
  (pin "8")
  (pin "22")
  (pin "3")
  (pin "25")
  (pin "36")
  (pin "38")
  (pin "21")
  (pin "26")
  (pin "27")
  (pin "35")
  (pin "24")
  (pin "31")
  (pin "29")
  (pin "32")
  (pin "34")
  (pin "33"))
 (symbol
  (lib_id "Connector:SD_Card_Device")
  (at 50.8 157.48 270)
  (unit 1)
  (exclude_from_sim no)
  (in_bom yes)
  (on_board yes)
  (dnp no)
  (property "Reference" "J25" (at 52.578 173.228 90) (effects (font (size 1.27 1.27)) (justify left)))
  (property "Value" "SD_Card_Device" (at 52.578 175.768 90) (effects (font (size 1.27 1.27)) (justify left)))
  (property "Footprint" "" (at 50.8 157.48 0) (effects (font (size 1.27 1.27)) (hide yes)))
  (property "Datasheet" "http://www.convict.lu/pdf/ProdManualSDCardv1.9.pdf" (at 50.8 157.48 0) (effects (font (size 1.27 1.27)) (hide yes)))
  (property "Description" "SD card device/card" (at 50.8 157.48 0) (effects (font (size 1.27 1.27)) (hide yes)))
  (pin "8")
  (pin "9")
  (pin "5")
  (pin "6")
  (pin "7")
  (pin "4")
  (pin "3")
  (pin "1")
  (pin "2"))
 (symbol
  (lib_id "power:+3V3")
  (at 168.91 22.86 0)
  (unit 1)
  (exclude_from_sim no)
  (in_bom yes)
  (on_board yes)
  (dnp no)
  (fields_autoplaced yes)
  (property "Reference" "#PWR072" (at 168.91 26.67 0) (effects (font (size 1.27 1.27)) (hide yes)))
  (property "Value" "+3V3" (at 168.91 17.78 0) (effects (font (size 1.27 1.27))))
  (property "Footprint" "" (at 168.91 22.86 0) (effects (font (size 1.27 1.27)) (hide yes)))
  (property "Datasheet" "" (at 168.91 22.86 0) (effects (font (size 1.27 1.27)) (hide yes)))
  (property "Description" "Power symbol creates a global label with name \"+3V3\"" (at 168.91 22.86 0) (effects (font (size 1.27 1.27)) (hide yes)))
  (pin "1"))
 (symbol
  (lib_id "power:GND")
  (at 27.94 171.45 0)
  (unit 1)
  (exclude_from_sim no)
  (in_bom yes)
  (on_board yes)
  (dnp no)
  (fields_autoplaced yes)
  (property "Reference" "#PWR066" (at 27.94 177.8 0) (effects (font (size 1.27 1.27)) (hide yes)))
  (property "Value" "GND" (at 27.94 176.53 0) (effects (font (size 1.27 1.27))))
  (property "Footprint" "" (at 27.94 171.45 0) (effects (font (size 1.27 1.27)) (hide yes)))
  (property "Datasheet" "" (at 27.94 171.45 0) (effects (font (size 1.27 1.27)) (hide yes)))
  (property "Description" "Power symbol creates a global label with name \"GND\" , ground" (at 27.94 171.45 0) (effects (font (size 1.27 1.27)) (hide yes)))
  (pin "1"))
 (symbol
  (lib_id "power:+5V")
  (at 91.44 52.07 0)
  (unit 1)
  (exclude_from_sim no)
  (in_bom yes)
  (on_board yes)
  (dnp no)
  (fields_autoplaced yes)
  (property "Reference" "#PWR048" (at 91.44 55.88 0) (effects (font (size 1.27 1.27)) (hide yes)))
  (property "Value" "+5V" (at 91.44 46.99 0) (effects (font (size 1.27 1.27))))
  (property "Footprint" "" (at 91.44 52.07 0) (effects (font (size 1.27 1.27)) (hide yes)))
  (property "Datasheet" "" (at 91.44 52.07 0) (effects (font (size 1.27 1.27)) (hide yes)))
  (property "Description" "Power symbol creates a global label with name \"+5V\"" (at 91.44 52.07 0) (effects (font (size 1.27 1.27)) (hide yes)))
  (pin "1"))
 (symbol
  (lib_id "power:GND")
  (at 125.73 171.45 0)
  (unit 1)
  (exclude_from_sim no)
  (in_bom yes)
  (on_board yes)
  (dnp no)
  (fields_autoplaced yes)
  (property "Reference" "#PWR071" (at 125.73 177.8 0) (effects (font (size 1.27 1.27)) (hide yes)))
  (property "Value" "GND" (at 125.73 176.53 0) (effects (font (size 1.27 1.27))))
  (property "Footprint" "" (at 125.73 171.45 0) (effects (font (size 1.27 1.27)) (hide yes)))
  (property "Datasheet" "" (at 125.73 171.45 0) (effects (font (size 1.27 1.27)) (hide yes)))
  (property "Description" "Power symbol creates a global label with name \"GND\" , ground" (at 125.73 171.45 0) (effects (font (size 1.27 1.27)) (hide yes)))
  (pin "1"))
 (symbol
  (lib_id "Device:C")
  (at 125.73 165.1 0)
  (unit 1)
  (exclude_from_sim no)
  (in_bom yes)
  (on_board yes)
  (dnp no)
  (fields_autoplaced yes)
  (property "Reference" "C39" (at 129.54 163.8299 0) (effects (font (size 1.27 1.27)) (justify left)))
  (property "Value" "C" (at 129.54 166.3699 0) (effects (font (size 1.27 1.27)) (justify left)))
  (property "Footprint" "" (at 126.6952 168.91 0) (effects (font (size 1.27 1.27)) (hide yes)))
  (property "Datasheet" "~" (at 125.73 165.1 0) (effects (font (size 1.27 1.27)) (hide yes)))
  (property "Description" "Unpolarized capacitor" (at 125.73 165.1 0) (effects (font (size 1.27 1.27)) (hide yes)))
  (pin "2")
  (pin "1"))
 (symbol
  (lib_id "Device:D_Schottky")
  (at 132.08 26.67 180)
  (unit 1)
  (exclude_from_sim no)
  (in_bom yes)
  (on_board yes)
  (dnp no)
  (fields_autoplaced yes)
  (property "Reference" "D2" (at 132.3975 20.32 0) (effects (font (size 1.27 1.27))))
  (property "Value" "D_Schottky" (at 132.3975 22.86 0) (effects (font (size 1.27 1.27))))
  (property "Footprint" "" (at 132.08 26.67 0) (effects (font (size 1.27 1.27)) (hide yes)))
  (property "Datasheet" "~" (at 132.08 26.67 0) (effects (font (size 1.27 1.27)) (hide yes)))
  (property "Description" "Schottky diode" (at 132.08 26.67 0) (effects (font (size 1.27 1.27)) (hide yes)))
  (pin "1")
  (pin "2"))
 (symbol
  (lib_id "Device:D_Schottky")
  (at 158.75 26.67 180)
  (unit 1)
  (exclude_from_sim no)
  (in_bom yes)
  (on_board yes)
  (dnp no)
  (fields_autoplaced yes)
  (property "Reference" "D3" (at 159.0675 20.32 0) (effects (font (size 1.27 1.27))))
  (property "Value" "D_Schottky" (at 159.0675 22.86 0) (effects (font (size 1.27 1.27))))
  (property "Footprint" "" (at 158.75 26.67 0) (effects (font (size 1.27 1.27)) (hide yes)))
  (property "Datasheet" "~" (at 158.75 26.67 0) (effects (font (size 1.27 1.27)) (hide yes)))
  (property "Description" "Schottky diode" (at 158.75 26.67 0) (effects (font (size 1.27 1.27)) (hide yes)))
  (pin "1")
  (pin "2")))
